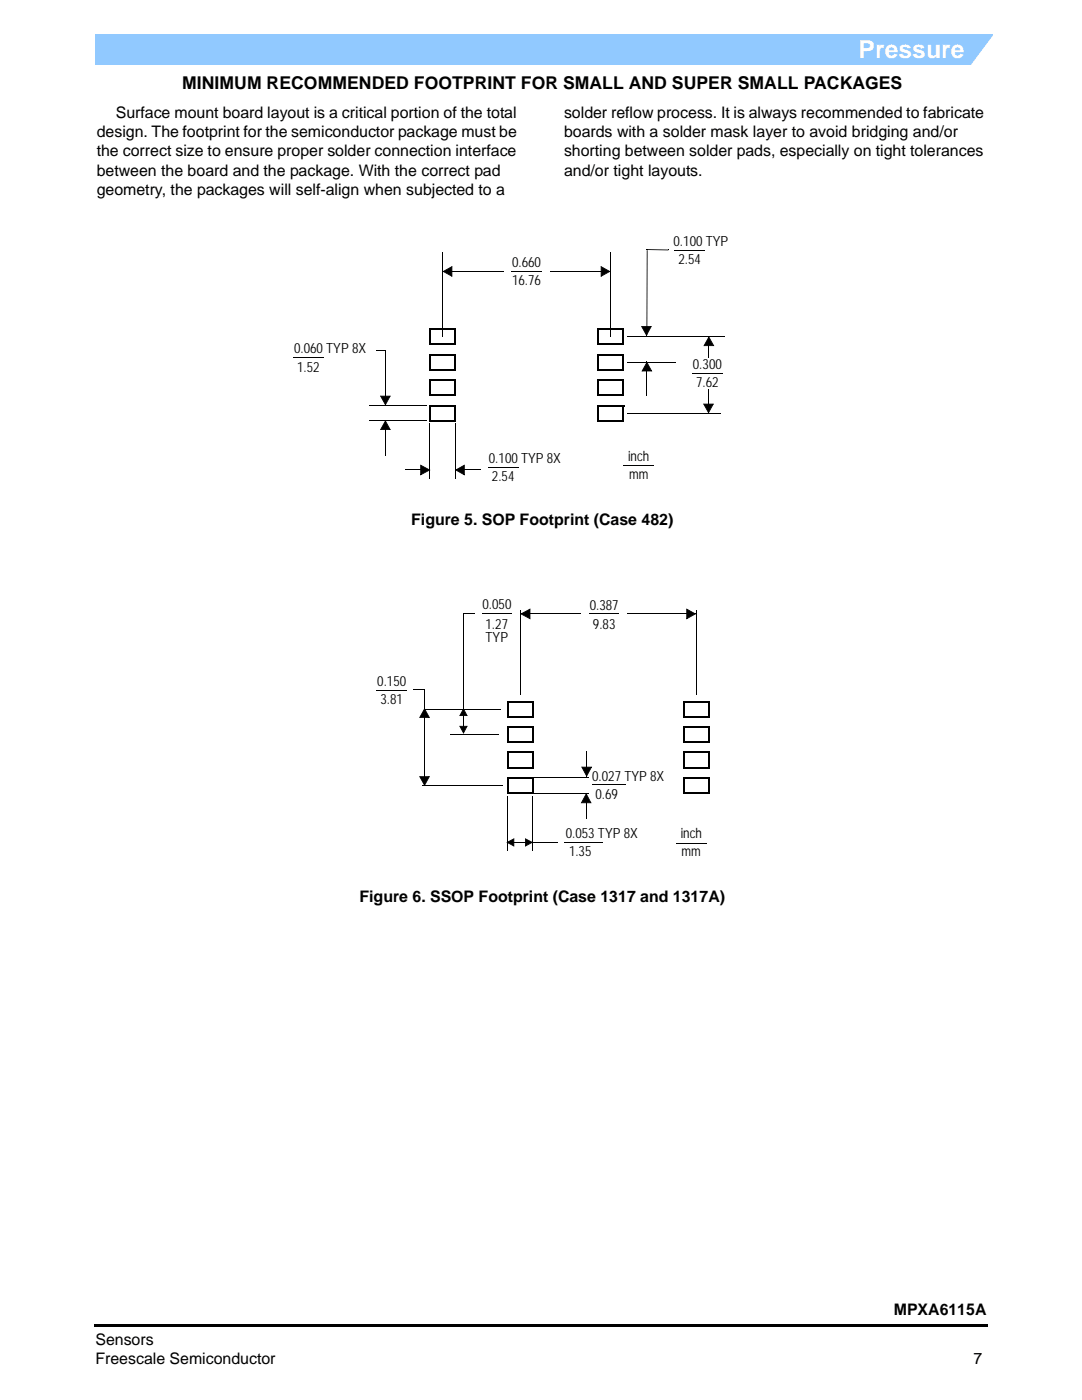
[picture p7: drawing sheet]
<svg xmlns="http://www.w3.org/2000/svg" width="216mm" height="279mm" viewBox="0 0 216 279" stroke-linecap="round" stroke-linejoin="round" font-family="sans-serif">
<path d="M18.8 264.3h178v.6h-178zM196.8 264.3h.3v.6h-.3z" fill="#000"/>
<path d="M19 6.9h179.2v6h-179.2z" fill="#91c9ff"/>
<path d="M198.7 6.4h1.4v7.1h-6.8z" fill="#fff"/>
<g fill="#000">
<path d="M88.2 50.3l.2 .1zM88.3 54.1l.1 .2zM88.4 54.1l1.9-1-.1 .2-1.7 1zM88.3 54.2l.2-.1 1.7 1-.1 .1v-2h.2v2.1zM102.1 54.1l.1 .1zM109.7 54.1l.1 .2zM119.9 53.2h.1v2l-.1-.1 1.7-1 .3 .1-2 1.1zM119.9 53.1l1.8 1-.1 .2-1.7-1zM121.8 50.3l.1 .1zM129.1 49.8l.1 .1zM129.1 49.7v.2zM133.4 49.8l.1 .2z"/>
<path d="M58.5 71.3l.1 .2zM75.1 69.8l.1 .2zM75.2 69.8h1.8v.2h-1.8zM75.9 79h2.1l-1.1 1.9-.1-.2 1-1.7 .1 .1h-2zM76.8 69.8l.2 .1zM85.7 75.7h.1v.3h-.1zM85.7 78.9h.2v.1h-.2zM85.7 70.6h.1v.3h-.1zM85.7 73.8h.2v.1h-.2zM85.7 65.6h.1v.2h-.1zM85.7 68.7h.2v.2h-.2zM90.7 75.7h.3v.1h-.3z"/>
<path d="M90.7 70.6h.3v.2h-.3zM90.7 65.6h.3v.1h-.3zM90.9 78.8h.1v.2h-.1zM90.9 73.7h.1v.3h-.1zM90.9 68.6h.1v.3h-.1zM125.2 67.1l.1 .2zM125.2 72.2l.1 .2zM128 65.1h2.1l-1.1 2-.1-.3 1-1.7 .1 .1-2 .1zM129.1 72.2l1.1 1.9h-2.1v-.1h2l-.2 .1-.9-1.7zM127.9 65.1h.2l1 1.7-.2 .1zM129 66.9l.2 .1zM129 72.2l.2 .1z"/>
<path d="M129 72.3l.2 .1-1 1.7h-.2zM141.4 67.1l1.1 2h-2v-.2h2l-.2 .1-.9-1.7zM141.3 77.8l.2 .1zM141.4 67.1l.1 .1zM141.4 67.2l.1 .1-.9 1.7-.2 .1zM73.7 80.8l.1 .2zM73.7 83.9l.1 .2zM76.9 83.8l1.1 2h-2.1v-.2l2 .1-.1 .1-1-1.7zM76.8 83.9l.2 .1zM75.8 79h.2l1 1.7-.2 .1zM76.8 84l.2 .1-1 1.7h-.2zM83.9 92.8h.1v2l-.1-.1 1.8-1 .2 .1-2 1.1z"/>
<path d="M85.3 93.7l.1 .2zM85.7 80.8h.1v.3h-.1zM85.7 84h.2v.1h-.2zM83.9 92.7l1.9 1-.1 .2-1.8-1zM85.7 84.6h.2zM90.7 80.8h.3v.1h-.3zM90.8 84.6h.2zM90.8 93.7l.1 .2zM90.9 83.8h.1v.3h-.1zM90.9 93.7l1.8-1v.2l-1.7 1zM90.8 93.8l.2-.1 1.7 1-.1 .1v-2h.1v2.1zM119.2 80.8h.1v.3h-.1z"/>
<path d="M124.3 80.8h.2v.1h-.2zM124.4 83.8h.1v.3h-.1zM125.2 82.4l.1 .2zM140.4 80.6h2.1l-1.1 1.9-.1-.2 .9-1.7 .2 .1h-2zM140.3 80.6h.2l1 1.7-.2 .1zM75.2 137.7v.2zM82.5 137.6l.1 .2zM84.6 137.6l.2 .1zM92.4 122.4l.2 .1zM92.4 122.4l.1 .2zM96.2 122.4v.2zM103.7 121.8l.2 .1z"/>
<path d="M103.8 122.4l.1 .2zM104 122.4l1.8 1v.2l-1.9-1zM103.8 122.5l2-1.1v2.1h-.1v-2l.1 .1-1.8 1zM117.6 122.4v.2zM125.2 122.4l.1 .2zM136.9 121.6h.2v1.9l-.1-.1 1.7-1 .2 .1-2 1.1zM136.9 121.4l1.9 1-.1 .2-1.7-1zM138.9 121.8l.2 .1zM141.4 139.9h.3v.1h-.3zM84.7 141.3l1.1 2h-2v-.2h1.9l-.1 .1-1-1.7zM83.8 154.9h2l-1.1 2-.1-.2 1-1.7h.1l-1.9 .1zM84.3 156.7l.1 .2z"/>
<path d="M83.6 154.9l.2 .1 1 1.7-.2 .1zM84.8 141.4l.1 .2zM84.6 141.4l.2 .1-1 1.7-.2 .1zM89.9 146.5l.1 .2zM92.5 141.3l.8 1.6h-1.5v-.2l1.5 .1-.2 .1-.7-1.4zM91.8 144.9h1.5l-.8 1.6-.1-.3 .7-1.3 .2 .1h-1.5zM91.6 144.9h.2l.8 1.3-.2 .1zM92.4 141.4l.2 .1-.8 1.4h-.2zM106.3 158.9l.1 .1zM116.1 153h2.1l-1.1 2.1-.1-.3 .9-1.7h.2l-2 .1zM117 150l.1 .1zM116 153l.2 .1 .9 1.7-.1 .1z"/>
<path d="M116.9 158.4l.2 .1-1 1.8h-.2zM118.1 156.5l.1 .2zM136.3 155.1h.2v.3h-.2zM136.3 158.3h.3v.1h-.3zM136.3 150h.2v.3h-.2zM136.3 153.2h.3v.1h-.3zM136.3 144.9h.2v.3h-.2zM136.3 148.1h.3v.2h-.3zM136.3 139.9h.2v.2h-.2zM136.3 143h.3v.2h-.3zM141.4 155.1h.3v.1h-.3zM141.4 150h.3v.2h-.3z"/>
<path d="M141.4 144.9h.3v.2h-.3zM141.5 158.2h.2v.2h-.2zM141.5 153.1h.2v.3h-.2zM141.5 148h.2v.3h-.2zM141.5 142.9h.2v.3h-.2zM101.2 168l1.4-.7v.2l-1.4 .7zM101.4 168l.1 .2zM101 168.1l.2-.1 1.4 .8-.1 .1-.1-1.5h.2v1.6zM104.8 167.4h.1v1.5l-.1-.1 1.4-.8 .2 .1-1.6 .9zM104.8 167.3l1.4 .7v.2l-1.4-.7zM112.6 168l.1 .2zM117 158.2l1 2.1h-2v-.2l2 .1-.2 .1-.9-1.8z"/>
<path d="M116.9 163.3h.2zM134.9 168.3l.1 .2z"/>
</g>
<g fill="none" stroke="#000" stroke-width=".28">
<path d="M85.7 78.9h5.2M85.7 73.8h5.2M85.7 68.7h5.2M85.8 75.9h5.2M85.8 70.8h5.2M85.8 65.7h5.2M85.8 65.6v3.1M85.8 70.6v3.2M85.8 75.7v3.2M90.9 65.7v3.2M90.9 70.8v3.1M90.9 75.8v3.2"/>
<path d="M119.2 75.9h5.3M119.2 78.9h5.3M119.2 70.8h5.3M119.2 73.8h5.3M119.2 65.7h5.3M119.2 68.7h5.3M119.3 65.6v3.3M119.3 70.6v3.3M119.3 75.7v3.3M124.4 65.6v3.3M124.4 70.6v3.3M124.4 75.7v3.3"/>
<path d="M85.7 84h5.2M85.8 80.9h5.2M85.8 80.8v3.2M90.9 80.9v3.2M119.2 84h5.2M119.3 80.9h5.2M119.3 80.8v3.3M124.4 80.9v3.2M101.3 139.9v3.3M106.4 139.9v3.3M136.5 139.9v3.1M141.6 140v3.2"/>
<path d="M101.1 155.2h5.4M101.1 158.3h5.4M101.1 150.2h5.4M101.1 153.2h5.4M101.1 145.1h5.4M101.1 148.1h5.4M101.1 140h5.4M101.1 143.1h5.4M101.3 144.9v3.4M101.3 150v3.3M101.3 155.1v3.3M106.4 144.9v3.4"/>
<path d="M106.4 150v3.3M106.4 155.1v3.3M136.3 158.3h5.2M136.3 153.2h5.2M136.3 148.1h5.2M136.3 143.1h5.2M136.5 155.2h5.2M136.5 150.2h5.2M136.5 145.1h5.2M136.5 140h5.2M136.5 144.9v3.2M136.5 150v3.2"/>
<path d="M136.5 155.1v3.2M141.6 145.1v3.2M141.6 150.2v3.1M141.6 155.2v3.2"/>
</g>
<g fill="none" stroke="#000" stroke-width=".2">
<path d="M88.3 50.4v16.8M88.4 54.2h12M102.2 54.1h5.8M109.8 54.2h12M121.9 50.4v16.8M134.6 50h6M58.6 71.4h5.9M76.9 69.9v10.9M125.3 67.2h19.2M125.3 72.3h9.5M129.1 72.3v6.6M138.2 74.4h6"/>
<path d="M141.4 77.9v4.6M141.4 67.2v4.2M73.8 80.9h11.4M73.8 84h11.4M76.9 84v7M80.9 93.8h4.4M85.8 84.6v10.9M90.9 84.6v10.9M90.9 93.8h5M97.4 93.2h6M124.4 92.9h6.1M125.3 82.5h18.5"/>
<path d="M75.2 137.8h6M82.6 137.7h2.2M84.7 137.7v19.2M94.8 122.5h-2.3v23.8M96.2 122.5h6M103.8 121.9v16.8M103.9 122.5h12M117.6 122.5h6M125.3 122.5h13.6M139 121.9v16.8M84.4 156.8h15.8M84.9 141.5h15"/>
<path d="M90 146.6h9.6M101.3 158.9v10.9M106.1 155.2h11.5M106.1 158.4h11.5M106.3 159v10.8M117 158.4v4.9M117.1 150.1v4.8M118.2 156.6h6.7M101.5 168.1h9.9M112.7 168.1h7.6M135 168.4h5.9"/>
</g>
<path d="M129.1 49.9v17" fill="none" stroke="#000" stroke-width=".23"/>
<path d="M129.1 49.8h4.3" fill="none" stroke="#000" stroke-width=".25"/>
<g fill="#000">
<path d="M88.5 54.2l1.7-1v1.9zM120 53.2l1.7 1-1.7 .9zM75.9 79.1h1.9l-.9 1.7zM128 65.2h1.9l-.9 1.7zM129.1 72.3l.9 1.7h-1.9zM141.4 67.3l1 1.7h-1.9zM76.9 84l.9 1.7h-1.9zM83.9 92.8l1.8 1-1.8 .9zM91 93.8l1.6-1v1.9zM140.4 80.6h1.9l-.9 1.8zM104 122.5l1.7-.9v1.9zM137 121.6l1.7 .9-1.7 1z"/>
<path d="M84.7 141.5l.9 1.7h-1.8zM83.8 155h1.8l-.9 1.7zM92.5 141.5l.7 1.3h-1.4zM91.8 144.9h1.4l-.7 1.4zM116.1 153.1h1.9l-.9 1.8zM101.2 168.1l1.3-.7v1.4zM104.9 167.4l1.3 .7-1.3 .7zM117 158.4l.9 1.8h-1.9z"/>
</g>
<text font-size="4.9" fill="#fff" x="171.3" y="11.7">Pressure</text>
<text font-size="3.5" x="36.4" y="17.7">MINIMUM RECOMMENDED FOOTPRINT FOR SMALL AND SUPER SMALL PACKAGES</text>
<g font-size="3.2">
<text x="23.1" y="23.5">Surface mount board layout is a critical portion of the total</text>
<text x="112.5" y="23.5">solder reflow process. It is always recommended to fabricate</text>
<text x="19.3" y="27.3">design. The footprint for the semiconductor package must be</text>
<text x="112.5" y="27.3">boards with a solder mask layer to avoid bridging and/or</text>
<text x="19.3" y="31.2">the correct size to ensure proper solder connection interface</text>
<text x="19.3" y="35.1">between the board and the package. With the correct pad</text>
<text x="112.5" y="31.2">shorting between solder pads, especially on tight tolerances</text>
<text x="112.5" y="35.1">and/or tight layouts.</text>
<text x="19.3" y="39">geometry, the packages will self-align when subjected to a</text>
<text x="82" y="104.7">Figure 5. SOP Footprint (Case 482)</text>
<text x="71.7" y="180">Figure 6. SSOP Footprint (Case 1317 and 1317A)</text>
<text x="178.4" y="262.4">MPXA6115A</text>
<text x="19.1" y="268.4">Sensors</text>
<text x="19.1" y="272.3">Freescale Semiconductor</text>
<text x="194.2" y="272.3">7</text>
</g>
<g font-size="2.8">
<text x="102.2" y="53.3">0.660</text>
<text x="134.4" y="49.1">0.100 TYP</text>
<text x="135.4" y="52.7">2.54</text>
<text x="102.2" y="56.9">16.76</text>
<text x="58.7" y="70.5">0.060 TYP 8X</text>
<text x="59.3" y="74.2">1.52</text>
<text x="138.3" y="73.6">0.300</text>
<text x="138.9" y="77.2">7.62</text>
<text x="97.6" y="92.4">0.100 TYP 8X</text>
<text x="125.3" y="92">inch</text>
<text x="125.5" y="95.6">mm</text>
<text x="98.2" y="96">2.54</text>
<text x="96.3" y="121.6">0.050</text>
<text x="96.9" y="125.5">1.27</text>
<text x="117.7" y="121.7">0.387</text>
<text x="118.3" y="125.6">9.83</text>
<text x="96.9" y="128.2">TYP</text>
<text x="75.3" y="136.9">0.150</text>
<text x="75.9" y="140.5">3.81</text>
<text x="118.2" y="155.8">0.027 TYP 8X</text>
<text x="118.8" y="159.4">0.69</text>
<text x="112.9" y="167.3">0.053 TYP 8X</text>
<text x="135.8" y="167.3">inch</text>
<text x="113.5" y="170.9">1.35</text>
<text x="136" y="170.9">mm</text>
</g>
</svg>
